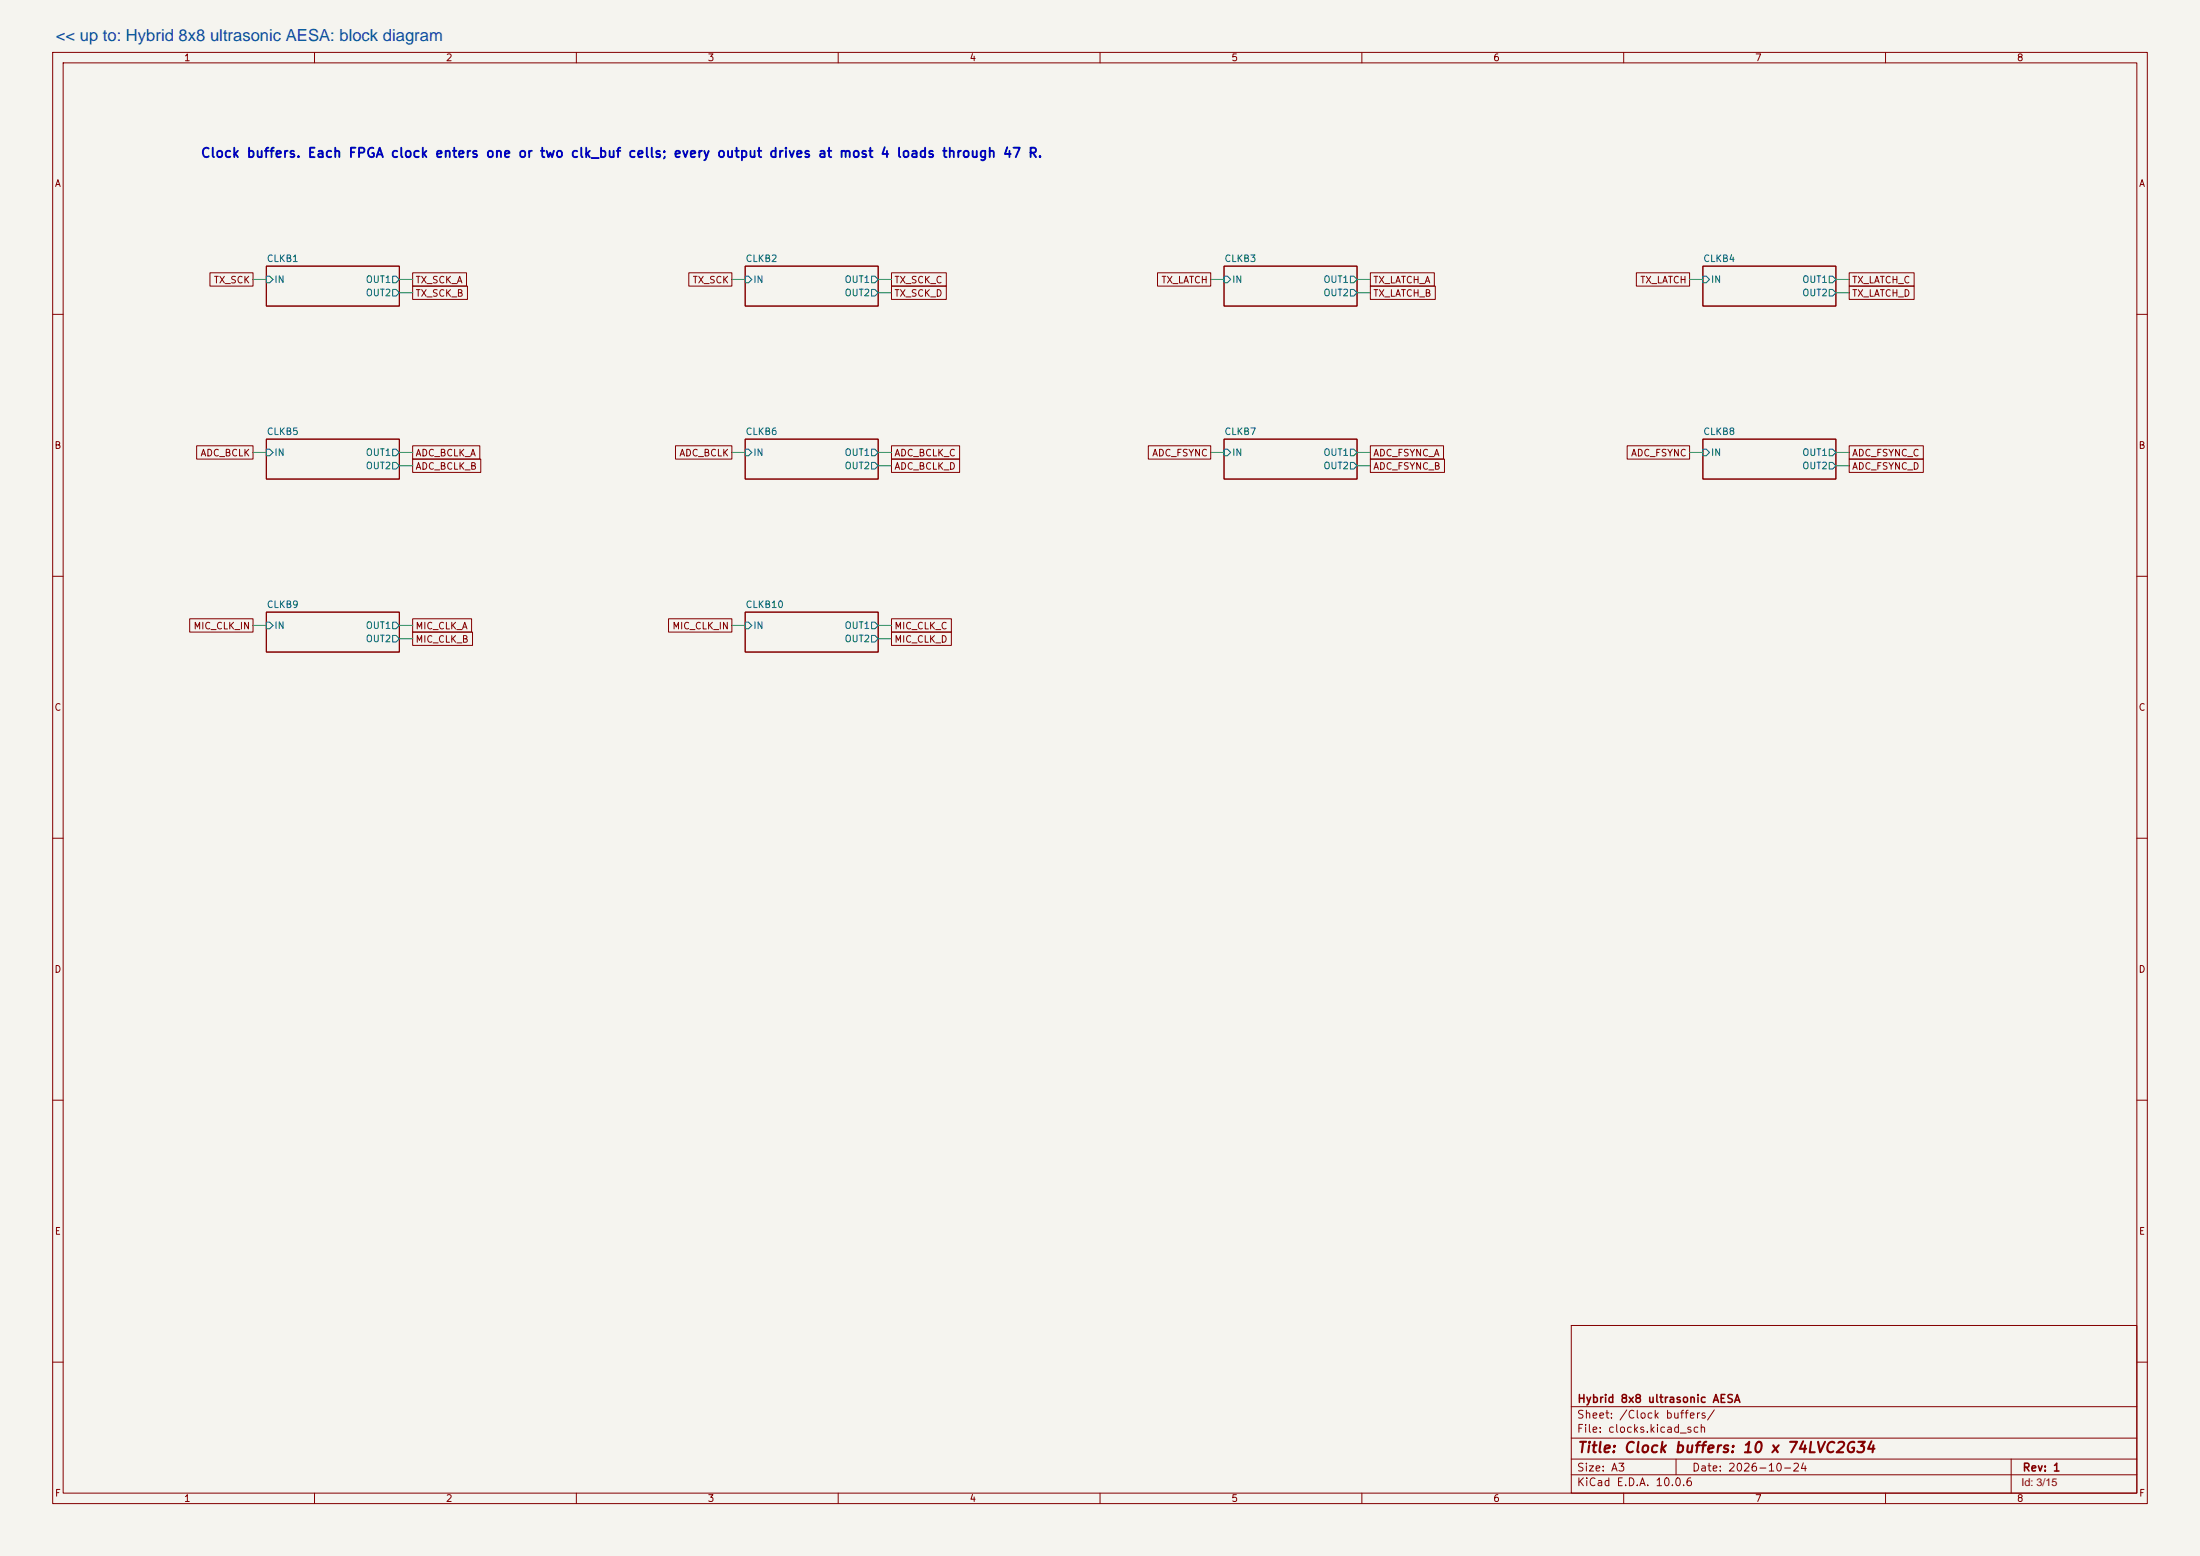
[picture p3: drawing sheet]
(kicad_sch
 (version 20260101)
 (generator "eeschema")
 (generator_version "10.0")
 (paper "A3")
 (title_block
  (title "Clock buffers: 10 x 74LVC2G34")
  (date "2026-10-24")
  (rev "1")
  (company "Hybrid 8x8 ultrasonic AESA"))
 (lib_symbols)
 (text "Clock buffers. Each FPGA clock enters one or two clk_buf cells; every output drives at most 4 loads through 47 R."
  (exclude_from_sim no)
  (at 38.10 30.48 0)
  (effects (font (size 1.8 1.8)
    (bold yes)) (justify left bottom)))
 (wire
  (pts (xy 50.80 53.34) (xy 48.26 53.34))
  (stroke (width 0) (type default)))
 (global_label "TX_SCK"
  (shape passive)
  (at 48.26 53.34 180)
  (effects (font (size 1.27 1.27)) (justify right)))
 (wire
  (pts (xy 76.20 53.34) (xy 78.74 53.34))
  (stroke (width 0) (type default)))
 (global_label "TX_SCK_A"
  (shape passive)
  (at 78.74 53.34 0)
  (effects (font (size 1.27 1.27)) (justify left)))
 (wire
  (pts (xy 76.20 55.88) (xy 78.74 55.88))
  (stroke (width 0) (type default)))
 (global_label "TX_SCK_B"
  (shape passive)
  (at 78.74 55.88 0)
  (effects (font (size 1.27 1.27)) (justify left)))
 (sheet
  (at 50.80 50.80)
  (size 25.40 7.62)
  (fields_autoplaced yes)
  (stroke (width 0.1524) (type solid))
  (fill (color 0 0 0 0.0000))
  (property "Sheetname" "CLKB1" (at 50.80 50.09 0) (effects (font (size 1.27 1.27)
    (bold no)) (justify left bottom)))
  (property "Sheetfile" "clk_buf.kicad_sch" (at 50.80 59.01 0) (effects (font (size 1.27 1.27)) (justify left top) (hide yes)))
  (pin "IN" input (at 50.80 53.34 180) (effects (font (size 1.27 1.27)) (justify left)))
  (pin "OUT1" output (at 76.20 53.34 0) (effects (font (size 1.27 1.27)) (justify right)))
  (pin "OUT2" output (at 76.20 55.88 0) (effects (font (size 1.27 1.27)) (justify right))))
 (wire
  (pts (xy 142.24 53.34) (xy 139.70 53.34))
  (stroke (width 0) (type default)))
 (global_label "TX_SCK"
  (shape passive)
  (at 139.70 53.34 180)
  (effects (font (size 1.27 1.27)) (justify right)))
 (wire
  (pts (xy 167.64 53.34) (xy 170.18 53.34))
  (stroke (width 0) (type default)))
 (global_label "TX_SCK_C"
  (shape passive)
  (at 170.18 53.34 0)
  (effects (font (size 1.27 1.27)) (justify left)))
 (wire
  (pts (xy 167.64 55.88) (xy 170.18 55.88))
  (stroke (width 0) (type default)))
 (global_label "TX_SCK_D"
  (shape passive)
  (at 170.18 55.88 0)
  (effects (font (size 1.27 1.27)) (justify left)))
 (sheet
  (at 142.24 50.80)
  (size 25.40 7.62)
  (fields_autoplaced yes)
  (stroke (width 0.1524) (type solid))
  (fill (color 0 0 0 0.0000))
  (property "Sheetname" "CLKB2" (at 142.24 50.09 0) (effects (font (size 1.27 1.27)
    (bold no)) (justify left bottom)))
  (property "Sheetfile" "clk_buf.kicad_sch" (at 142.24 59.01 0) (effects (font (size 1.27 1.27)) (justify left top) (hide yes)))
  (pin "IN" input (at 142.24 53.34 180) (effects (font (size 1.27 1.27)) (justify left)))
  (pin "OUT1" output (at 167.64 53.34 0) (effects (font (size 1.27 1.27)) (justify right)))
  (pin "OUT2" output (at 167.64 55.88 0) (effects (font (size 1.27 1.27)) (justify right))))
 (wire
  (pts (xy 233.68 53.34) (xy 231.14 53.34))
  (stroke (width 0) (type default)))
 (global_label "TX_LATCH"
  (shape passive)
  (at 231.14 53.34 180)
  (effects (font (size 1.27 1.27)) (justify right)))
 (wire
  (pts (xy 259.08 53.34) (xy 261.62 53.34))
  (stroke (width 0) (type default)))
 (global_label "TX_LATCH_A"
  (shape passive)
  (at 261.62 53.34 0)
  (effects (font (size 1.27 1.27)) (justify left)))
 (wire
  (pts (xy 259.08 55.88) (xy 261.62 55.88))
  (stroke (width 0) (type default)))
 (global_label "TX_LATCH_B"
  (shape passive)
  (at 261.62 55.88 0)
  (effects (font (size 1.27 1.27)) (justify left)))
 (sheet
  (at 233.68 50.80)
  (size 25.40 7.62)
  (fields_autoplaced yes)
  (stroke (width 0.1524) (type solid))
  (fill (color 0 0 0 0.0000))
  (property "Sheetname" "CLKB3" (at 233.68 50.09 0) (effects (font (size 1.27 1.27)
    (bold no)) (justify left bottom)))
  (property "Sheetfile" "clk_buf.kicad_sch" (at 233.68 59.01 0) (effects (font (size 1.27 1.27)) (justify left top) (hide yes)))
  (pin "IN" input (at 233.68 53.34 180) (effects (font (size 1.27 1.27)) (justify left)))
  (pin "OUT1" output (at 259.08 53.34 0) (effects (font (size 1.27 1.27)) (justify right)))
  (pin "OUT2" output (at 259.08 55.88 0) (effects (font (size 1.27 1.27)) (justify right))))
 (wire
  (pts (xy 325.12 53.34) (xy 322.58 53.34))
  (stroke (width 0) (type default)))
 (global_label "TX_LATCH"
  (shape passive)
  (at 322.58 53.34 180)
  (effects (font (size 1.27 1.27)) (justify right)))
 (wire
  (pts (xy 350.52 53.34) (xy 353.06 53.34))
  (stroke (width 0) (type default)))
 (global_label "TX_LATCH_C"
  (shape passive)
  (at 353.06 53.34 0)
  (effects (font (size 1.27 1.27)) (justify left)))
 (wire
  (pts (xy 350.52 55.88) (xy 353.06 55.88))
  (stroke (width 0) (type default)))
 (global_label "TX_LATCH_D"
  (shape passive)
  (at 353.06 55.88 0)
  (effects (font (size 1.27 1.27)) (justify left)))
 (sheet
  (at 325.12 50.80)
  (size 25.40 7.62)
  (fields_autoplaced yes)
  (stroke (width 0.1524) (type solid))
  (fill (color 0 0 0 0.0000))
  (property "Sheetname" "CLKB4" (at 325.12 50.09 0) (effects (font (size 1.27 1.27)
    (bold no)) (justify left bottom)))
  (property "Sheetfile" "clk_buf.kicad_sch" (at 325.12 59.01 0) (effects (font (size 1.27 1.27)) (justify left top) (hide yes)))
  (pin "IN" input (at 325.12 53.34 180) (effects (font (size 1.27 1.27)) (justify left)))
  (pin "OUT1" output (at 350.52 53.34 0) (effects (font (size 1.27 1.27)) (justify right)))
  (pin "OUT2" output (at 350.52 55.88 0) (effects (font (size 1.27 1.27)) (justify right))))
 (wire
  (pts (xy 50.80 86.36) (xy 48.26 86.36))
  (stroke (width 0) (type default)))
 (global_label "ADC_BCLK"
  (shape passive)
  (at 48.26 86.36 180)
  (effects (font (size 1.27 1.27)) (justify right)))
 (wire
  (pts (xy 76.20 86.36) (xy 78.74 86.36))
  (stroke (width 0) (type default)))
 (global_label "ADC_BCLK_A"
  (shape passive)
  (at 78.74 86.36 0)
  (effects (font (size 1.27 1.27)) (justify left)))
 (wire
  (pts (xy 76.20 88.90) (xy 78.74 88.90))
  (stroke (width 0) (type default)))
 (global_label "ADC_BCLK_B"
  (shape passive)
  (at 78.74 88.90 0)
  (effects (font (size 1.27 1.27)) (justify left)))
 (sheet
  (at 50.80 83.82)
  (size 25.40 7.62)
  (fields_autoplaced yes)
  (stroke (width 0.1524) (type solid))
  (fill (color 0 0 0 0.0000))
  (property "Sheetname" "CLKB5" (at 50.80 83.11 0) (effects (font (size 1.27 1.27)
    (bold no)) (justify left bottom)))
  (property "Sheetfile" "clk_buf.kicad_sch" (at 50.80 92.03 0) (effects (font (size 1.27 1.27)) (justify left top) (hide yes)))
  (pin "IN" input (at 50.80 86.36 180) (effects (font (size 1.27 1.27)) (justify left)))
  (pin "OUT1" output (at 76.20 86.36 0) (effects (font (size 1.27 1.27)) (justify right)))
  (pin "OUT2" output (at 76.20 88.90 0) (effects (font (size 1.27 1.27)) (justify right))))
 (wire
  (pts (xy 142.24 86.36) (xy 139.70 86.36))
  (stroke (width 0) (type default)))
 (global_label "ADC_BCLK"
  (shape passive)
  (at 139.70 86.36 180)
  (effects (font (size 1.27 1.27)) (justify right)))
 (wire
  (pts (xy 167.64 86.36) (xy 170.18 86.36))
  (stroke (width 0) (type default)))
 (global_label "ADC_BCLK_C"
  (shape passive)
  (at 170.18 86.36 0)
  (effects (font (size 1.27 1.27)) (justify left)))
 (wire
  (pts (xy 167.64 88.90) (xy 170.18 88.90))
  (stroke (width 0) (type default)))
 (global_label "ADC_BCLK_D"
  (shape passive)
  (at 170.18 88.90 0)
  (effects (font (size 1.27 1.27)) (justify left)))
 (sheet
  (at 142.24 83.82)
  (size 25.40 7.62)
  (fields_autoplaced yes)
  (stroke (width 0.1524) (type solid))
  (fill (color 0 0 0 0.0000))
  (property "Sheetname" "CLKB6" (at 142.24 83.11 0) (effects (font (size 1.27 1.27)
    (bold no)) (justify left bottom)))
  (property "Sheetfile" "clk_buf.kicad_sch" (at 142.24 92.03 0) (effects (font (size 1.27 1.27)) (justify left top) (hide yes)))
  (pin "IN" input (at 142.24 86.36 180) (effects (font (size 1.27 1.27)) (justify left)))
  (pin "OUT1" output (at 167.64 86.36 0) (effects (font (size 1.27 1.27)) (justify right)))
  (pin "OUT2" output (at 167.64 88.90 0) (effects (font (size 1.27 1.27)) (justify right))))
 (wire
  (pts (xy 233.68 86.36) (xy 231.14 86.36))
  (stroke (width 0) (type default)))
 (global_label "ADC_FSYNC"
  (shape passive)
  (at 231.14 86.36 180)
  (effects (font (size 1.27 1.27)) (justify right)))
 (wire
  (pts (xy 259.08 86.36) (xy 261.62 86.36))
  (stroke (width 0) (type default)))
 (global_label "ADC_FSYNC_A"
  (shape passive)
  (at 261.62 86.36 0)
  (effects (font (size 1.27 1.27)) (justify left)))
 (wire
  (pts (xy 259.08 88.90) (xy 261.62 88.90))
  (stroke (width 0) (type default)))
 (global_label "ADC_FSYNC_B"
  (shape passive)
  (at 261.62 88.90 0)
  (effects (font (size 1.27 1.27)) (justify left)))
 (sheet
  (at 233.68 83.82)
  (size 25.40 7.62)
  (fields_autoplaced yes)
  (stroke (width 0.1524) (type solid))
  (fill (color 0 0 0 0.0000))
  (property "Sheetname" "CLKB7" (at 233.68 83.11 0) (effects (font (size 1.27 1.27)
    (bold no)) (justify left bottom)))
  (property "Sheetfile" "clk_buf.kicad_sch" (at 233.68 92.03 0) (effects (font (size 1.27 1.27)) (justify left top) (hide yes)))
  (pin "IN" input (at 233.68 86.36 180) (effects (font (size 1.27 1.27)) (justify left)))
  (pin "OUT1" output (at 259.08 86.36 0) (effects (font (size 1.27 1.27)) (justify right)))
  (pin "OUT2" output (at 259.08 88.90 0) (effects (font (size 1.27 1.27)) (justify right))))
 (wire
  (pts (xy 325.12 86.36) (xy 322.58 86.36))
  (stroke (width 0) (type default)))
 (global_label "ADC_FSYNC"
  (shape passive)
  (at 322.58 86.36 180)
  (effects (font (size 1.27 1.27)) (justify right)))
 (wire
  (pts (xy 350.52 86.36) (xy 353.06 86.36))
  (stroke (width 0) (type default)))
 (global_label "ADC_FSYNC_C"
  (shape passive)
  (at 353.06 86.36 0)
  (effects (font (size 1.27 1.27)) (justify left)))
 (wire
  (pts (xy 350.52 88.90) (xy 353.06 88.90))
  (stroke (width 0) (type default)))
 (global_label "ADC_FSYNC_D"
  (shape passive)
  (at 353.06 88.90 0)
  (effects (font (size 1.27 1.27)) (justify left)))
 (sheet
  (at 325.12 83.82)
  (size 25.40 7.62)
  (fields_autoplaced yes)
  (stroke (width 0.1524) (type solid))
  (fill (color 0 0 0 0.0000))
  (property "Sheetname" "CLKB8" (at 325.12 83.11 0) (effects (font (size 1.27 1.27)
    (bold no)) (justify left bottom)))
  (property "Sheetfile" "clk_buf.kicad_sch" (at 325.12 92.03 0) (effects (font (size 1.27 1.27)) (justify left top) (hide yes)))
  (pin "IN" input (at 325.12 86.36 180) (effects (font (size 1.27 1.27)) (justify left)))
  (pin "OUT1" output (at 350.52 86.36 0) (effects (font (size 1.27 1.27)) (justify right)))
  (pin "OUT2" output (at 350.52 88.90 0) (effects (font (size 1.27 1.27)) (justify right))))
 (wire
  (pts (xy 50.80 119.38) (xy 48.26 119.38))
  (stroke (width 0) (type default)))
 (global_label "MIC_CLK_IN"
  (shape passive)
  (at 48.26 119.38 180)
  (effects (font (size 1.27 1.27)) (justify right)))
 (wire
  (pts (xy 76.20 119.38) (xy 78.74 119.38))
  (stroke (width 0) (type default)))
 (global_label "MIC_CLK_A"
  (shape passive)
  (at 78.74 119.38 0)
  (effects (font (size 1.27 1.27)) (justify left)))
 (wire
  (pts (xy 76.20 121.92) (xy 78.74 121.92))
  (stroke (width 0) (type default)))
 (global_label "MIC_CLK_B"
  (shape passive)
  (at 78.74 121.92 0)
  (effects (font (size 1.27 1.27)) (justify left)))
 (sheet
  (at 50.80 116.84)
  (size 25.40 7.62)
  (fields_autoplaced yes)
  (stroke (width 0.1524) (type solid))
  (fill (color 0 0 0 0.0000))
  (property "Sheetname" "CLKB9" (at 50.80 116.13 0) (effects (font (size 1.27 1.27)
    (bold no)) (justify left bottom)))
  (property "Sheetfile" "clk_buf.kicad_sch" (at 50.80 125.05 0) (effects (font (size 1.27 1.27)) (justify left top) (hide yes)))
  (pin "IN" input (at 50.80 119.38 180) (effects (font (size 1.27 1.27)) (justify left)))
  (pin "OUT1" output (at 76.20 119.38 0) (effects (font (size 1.27 1.27)) (justify right)))
  (pin "OUT2" output (at 76.20 121.92 0) (effects (font (size 1.27 1.27)) (justify right))))
 (wire
  (pts (xy 142.24 119.38) (xy 139.70 119.38))
  (stroke (width 0) (type default)))
 (global_label "MIC_CLK_IN"
  (shape passive)
  (at 139.70 119.38 180)
  (effects (font (size 1.27 1.27)) (justify right)))
 (wire
  (pts (xy 167.64 119.38) (xy 170.18 119.38))
  (stroke (width 0) (type default)))
 (global_label "MIC_CLK_C"
  (shape passive)
  (at 170.18 119.38 0)
  (effects (font (size 1.27 1.27)) (justify left)))
 (wire
  (pts (xy 167.64 121.92) (xy 170.18 121.92))
  (stroke (width 0) (type default)))
 (global_label "MIC_CLK_D"
  (shape passive)
  (at 170.18 121.92 0)
  (effects (font (size 1.27 1.27)) (justify left)))
 (sheet
  (at 142.24 116.84)
  (size 25.40 7.62)
  (fields_autoplaced yes)
  (stroke (width 0.1524) (type solid))
  (fill (color 0 0 0 0.0000))
  (property "Sheetname" "CLKB10" (at 142.24 116.13 0) (effects (font (size 1.27 1.27)
    (bold no)) (justify left bottom)))
  (property "Sheetfile" "clk_buf.kicad_sch" (at 142.24 125.05 0) (effects (font (size 1.27 1.27)) (justify left top) (hide yes)))
  (pin "IN" input (at 142.24 119.38 180) (effects (font (size 1.27 1.27)) (justify left)))
  (pin "OUT1" output (at 167.64 119.38 0) (effects (font (size 1.27 1.27)) (justify right)))
  (pin "OUT2" output (at 167.64 121.92 0) (effects (font (size 1.27 1.27)) (justify right))))
 (sheet_instances
  (path ""
   (page "1")))
 (embedded_fonts no))
